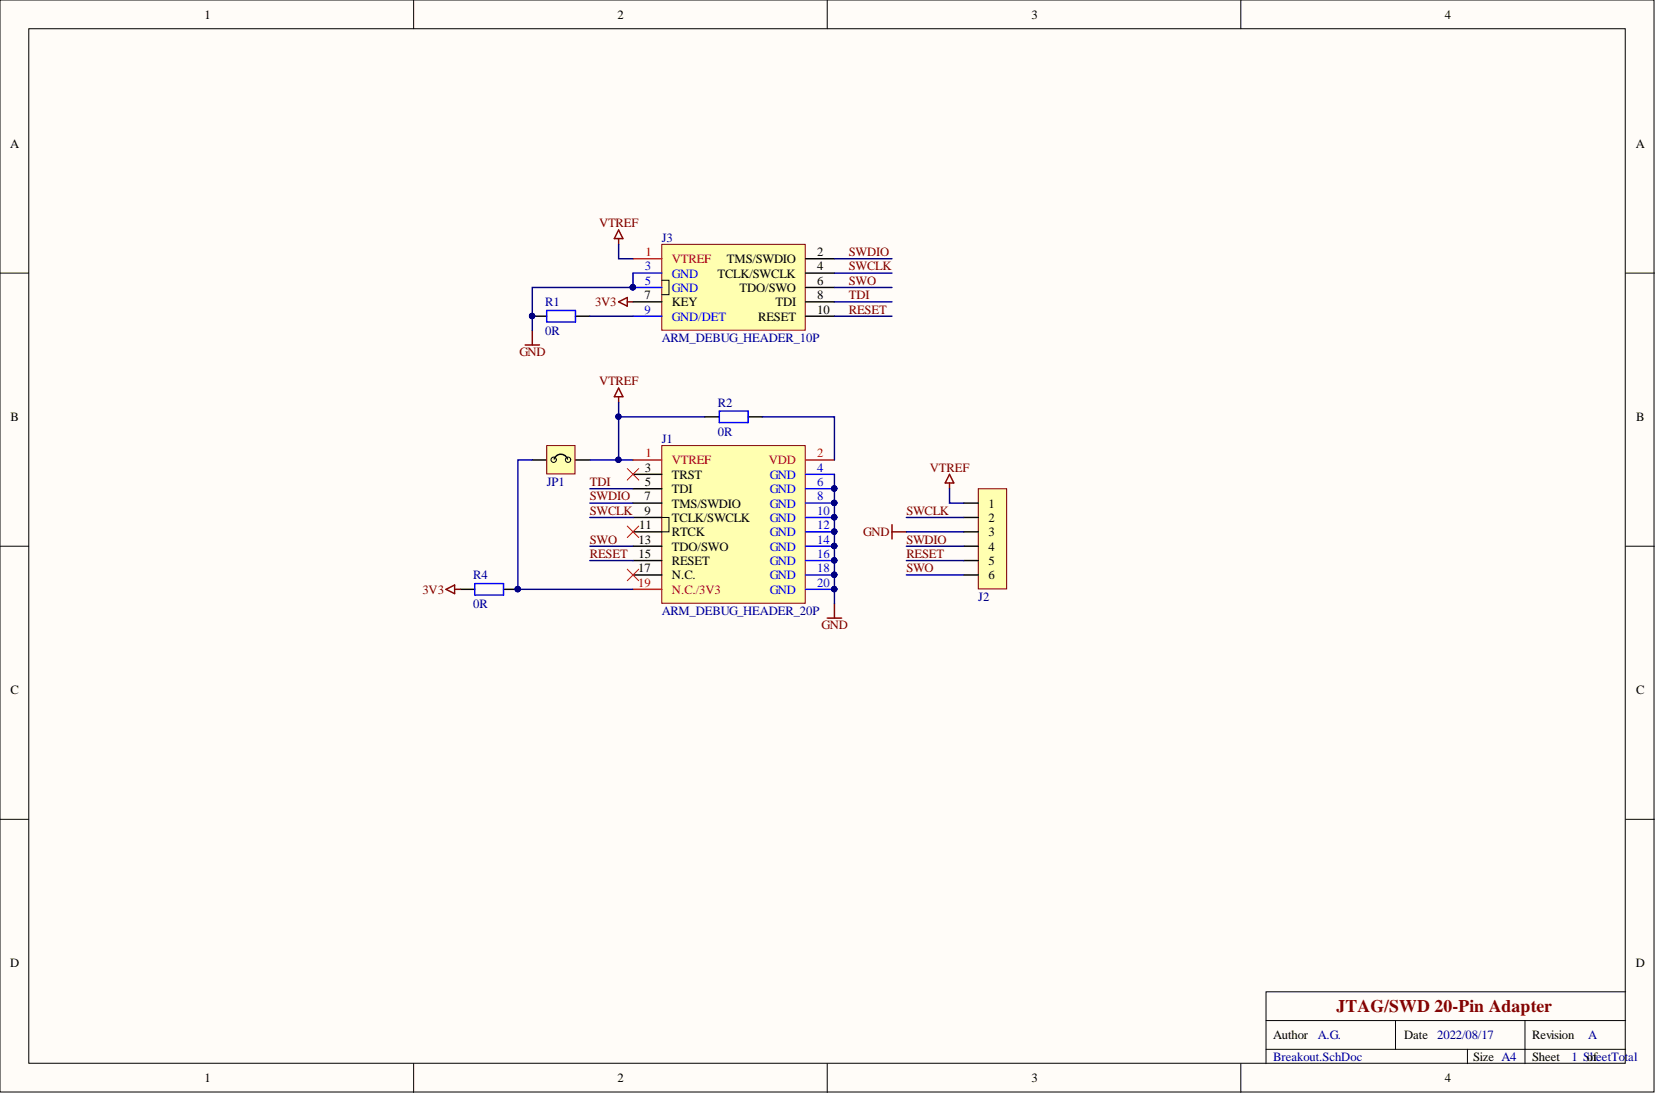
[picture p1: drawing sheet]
# Altium project BB_ARM_SWD.PrjPcb
Date: 2022/08/17; DrawnBy: A.G.; Revision: A; Title: JTAG/SWD 20-Pin Adapter
1 sheet, 7 parts. Net scope: global (net labels, ports and power ports of the same name join across sheets).
Board file: BB_ARM_SWD.PcbDoc

## Sheet Breakout.SchDoc: JTAG/SWD 20-Pin Adapter
size A4; Date: 2022/08/17; DrawnBy: A.G.; DocumentNumber: 1; Revision: A; SheetNumber: 1

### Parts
J1  ARM_DEBUG_HEADER_20P  [ARM_STD_20P_HEADER-2.54-20P2]
J2  PINHDR-6P1  [HEADER-2.54-6P1]  (value not drawn)
J3  ARM_DEBUG_HEADER_10P  [ARM_CORTEX_DEBUG_HEADER-1.27-10P-2R]
JP1  ON/OFF  [HEADER-2.54-2P1]  (value not drawn)
R1  0R  [R0603_RF_M]
R2  0R  [R0603_RF_M]
R4  0R  [R0603_RF_M]

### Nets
3V3: J3.7(KEY) R4.1
GND: J1.4(GND) J1.6(GND) J1.8(GND) J1.10(GND) J1.12(GND) J1.14(GND) J1.16(GND) J1.18(GND) J1.20(GND) J2.3 J3.3(GND) J3.5(GND) R1.1
VTREF: J1.1(VTREF) J2.1 J3.1(VTREF) JP1.2 R2.1
RESET: J1.15(RESET) J2.5 J3.10(RESET)
SWCLK: J1.9(TCLK/SWCLK) J2.2 J3.4(TCLK/SWCLK)
SWDIO: J1.7(TMS/SWDIO) J2.4 J3.2(TMS/SWDIO)
SWO: J1.13(TDO/SWO) J2.6 J3.6(TDO/SWO)
TDI: J1.5(TDI) J3.8(TDI)
NetJ1_2: J1.2(VDD) R2.2
NetJ1_19: J1.19(N.C./3V3) JP1.1 R4.2
NetJ3_9: J3.9(GND/DET) R1.2

Not connected (* = marked no-connect by the designer): J1 3(TRST)* 11(RTCK)* 17(N.C.)*
